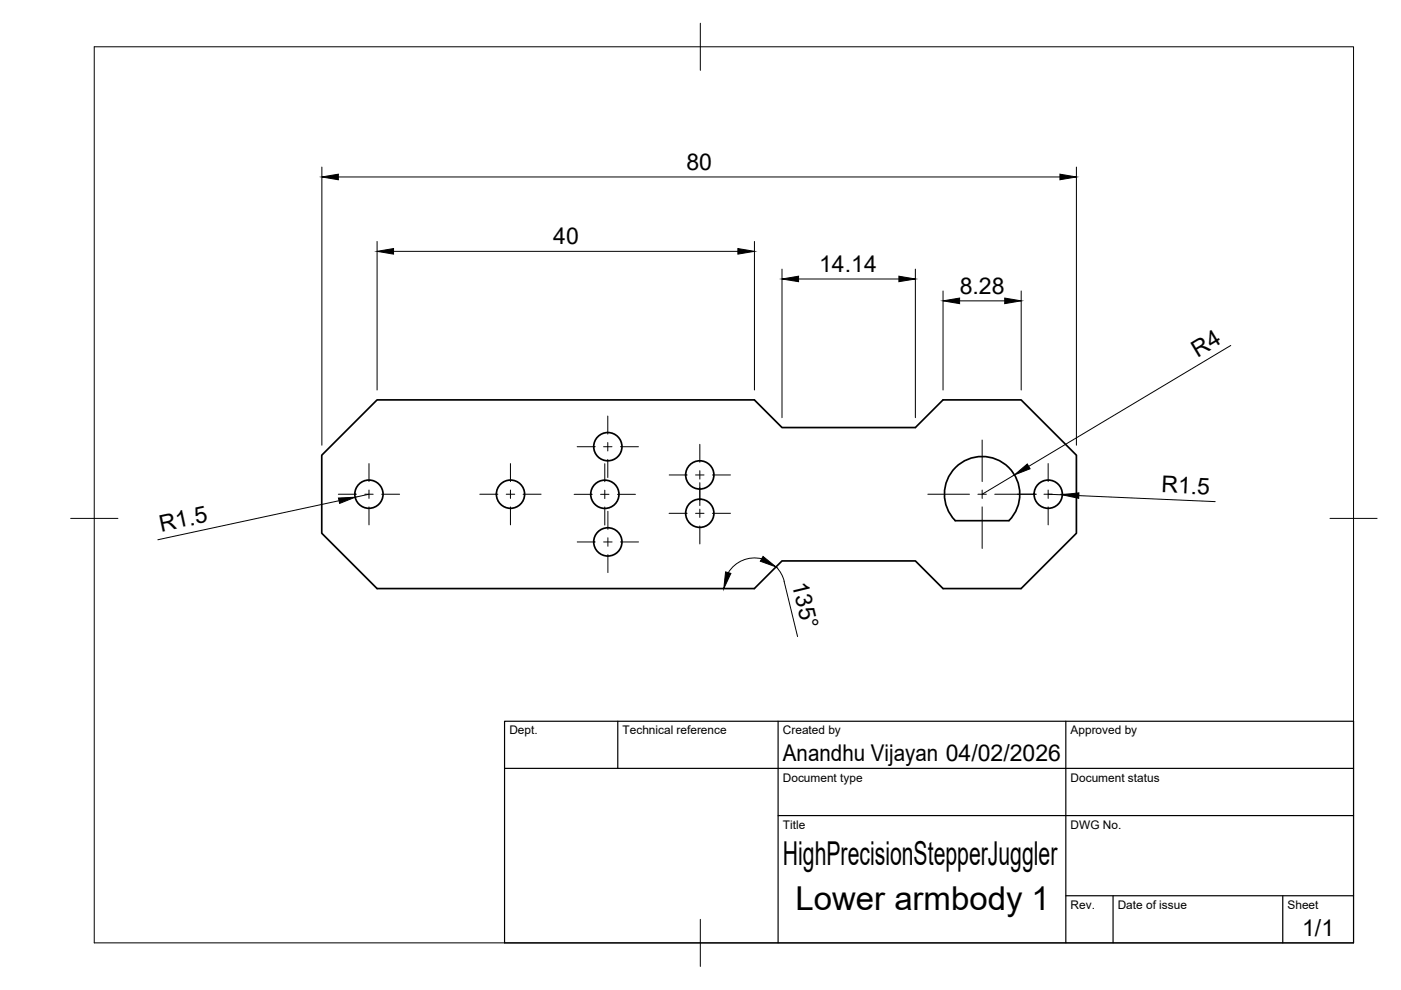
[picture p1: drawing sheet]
<svg xmlns="http://www.w3.org/2000/svg" width="297mm" height="210mm" viewBox="0 0 297 210" stroke-linecap="round" stroke-linejoin="round" font-family="sans-serif">
<!-- layer: Visible -->
<g fill="none" stroke="#000" stroke-width=".36">
<path d="M68.2 96.5l11.7-11.7h80l5.9 5.8h28.3l5.8-5.8h16.6l11.7 11.7v16.6l-11.7 11.7h-16.6l-5.8-5.9h-28.3l-5.9 5.9h-80l-11.7-11.7zM202.5 110.4h11.4M213.9 110.4a8 8 0 0 0 0-11.3 8 8 0 0 0-11.3 0 8 8 0 0 0-.1 11.3"/>
<circle cx="128.9" cy="94.7" r="3"/>
<circle cx="78.2" cy="104.8" r="3"/>
<circle cx="108.2" cy="104.8" r="3"/>
<circle cx="128.2" cy="104.8" r="3"/>
<circle cx="128.9" cy="114.9" r="3"/>
<circle cx="148.4" cy="100.7" r="3"/>
<circle cx="148.4" cy="108.8" r="3"/>
<circle cx="222.2" cy="104.8" r="3"/>
</g>
<!-- layer: BORDER -->
<path d="M20 9.9h267v190h-267zM148.5 4.9v10M15 109.9h10M282 109.9h10M148.5 194.9v10" fill="none" stroke="#000" stroke-width=".21"/>
<!-- layer: TITLEBLOCK -->
<path d="M107 152.9h180v47h-180zM131 152.9v10M165 152.9v47M226 152.9v47M107 162.9h180M165 172.9h122M226 189.9h61M236 189.9v10M272 189.9v10" fill="none" stroke="#000" stroke-width=".25"/>
<!-- layer: Smart Centers -->
<g fill="none" stroke="#000" stroke-width=".21">
<path d="M78.2 98.3v3.8M108.2 98.3v3.8M122.4 94.7h3.8M128 94.7h1.8M128.2 98.3v3.8M128.9 88.2v3.8M128.9 93.8v1.8M128.9 97.4v3.8M131.6 94.7h3.8M148.4 94.2v3.8M148.4 99.8v1.8M208.2 93.3v8.8"/>
<path d="M222.2 98.3v3.8M71.7 104.8h3.9M77.3 104.8h1.8M78.2 103.9v1.8M78.2 107.5v3.8M80.9 104.8h3.8M101.7 104.8h3.9M107.3 104.8h1.8M108.2 103.9v1.8M108.2 107.5v3.8M110.9 104.8h3.8M121.7 104.8h3.9"/>
<path d="M122.4 114.9h3.8M127.3 104.8h1.8M128 114.9h1.8M128.2 103.9v1.8M128.2 107.5v3.8M128.9 108.4v3.8M128.9 114v1.8M128.9 117.6v3.8M130.9 104.8h3.8M131.6 114.9h3.8M141.9 108.8h3.8M141.9 100.7h3.8"/>
<path d="M147.5 108.8h1.8M147.5 100.7h1.8M148.4 102.3v4.9M148.4 107.9v1.8M148.4 111.5v3.8M151 108.8h3.9M151 100.7h3.9M196.7 104.8h8.8M207.3 104.8h1.8M208.2 103.9v1.8M208.2 107.5v8.8M210.9 104.8h8.8"/>
<path d="M221.3 104.8h1.8M222.2 103.9v1.8M222.2 107.5v3.8M224.9 104.8h3.8"/>
</g>
<!-- layer: FD_Dimensions -->
<g fill="none" stroke="#000" stroke-width=".21">
<path d="M68.2 35.4v59M71.7 37.5h153M228.2 35.4v59M79.9 51.2v31.5M83.4 53.3h73M160 51.2v31.5M165.8 57.1v31.5M169.3 59.2h21.3M194.1 57.1v31.5M199.9 61.7v21M203.5 63.8h9.5M216.5 61.7v21"/>
<path d="M260.9 73.3l-42.8 25.6M71.9 106.2l-38.4 8.2M78.2 104.8l-2.9 .6M161.5 118.5a6.5 6.5 0 0 0-7.1 2.9M215.1 100.7l-6.9 4.1M222.2 104.8l3 .1M228.7 105.1l28.9 1.3M164.6 120.2l1 1.4 .7 1.6M166.2 123.2l2.9 11.8"/>
</g>
<g fill="#000" stroke="#000" stroke-width=".21">
<path d="M68.2 37.5l3.5-.6v1.2zM224.7 36.9l3.5 .6-3.5 .6zM79.9 53.3l3.5-.6v1.2zM156.4 52.7l3.6 .6-3.6 .6zM165.8 59.2l3.5-.6v1.1zM190.6 58.6l3.5 .6-3.5 .5zM199.9 63.8l3.6-.6v1.2zM213 63.2l3.5 .6-3.5 .6zM215.1 100.7l2.7-2.3 .6 1zM71.8 105.6l3.5-.2-3.3 1.3zM161.8 118l2.7 2.2-3.3-1.2zM225.2 104.9l3.5-.4v1.2z"/>
<path d="M153.8 121.3l1.2 .3-1.5 3.2z"/>
</g>
<g font-size="7">
<text x="166" y="183.4">HighPrecisionStepperJuggler</text>
<text x="168.7" y="193">Lower armbody 1</text>
</g>
<g font-size="4.9">
<text x="145.5" y="36.1">80</text>
<text x="117.3" y="51.8">40</text>
<text x="173.7" y="57.8">14.14</text>
<text x="203.5" y="62.3">8.28</text>
<text x="253.9" y="75.9" transform="rotate(-31 253.9 75.9)">R4</text>
<text x="246.2" y="104.4" transform="rotate(2 246.2 104.4)">R1.5</text>
<text x="34.1" y="112.8" transform="rotate(-12 34.1 112.8)">R1.5</text>
<text x="167.9" y="123.8" transform="rotate(76 167.9 123.8)">135°</text>
<text x="166" y="161.4">Anandhu Vijayan 04/02/2026</text>
<text x="276.1" y="198.6">1/1</text>
</g>
<g font-size="2.5">
<text x="108" y="155.7">Dept.</text>
<text x="132" y="155.7">Technical reference</text>
<text x="166" y="155.7">Created by</text>
<text x="227" y="155.7">Approved by</text>
<text x="166" y="165.7">Document type</text>
<text x="227" y="165.7">Document status</text>
<text x="166" y="175.7">Title</text>
<text x="227" y="175.7">DWG No.</text>
<text x="227" y="192.7">Rev.</text>
<text x="237" y="192.7">Date of issue</text>
<text x="273" y="192.7">Sheet</text>
</g>
</svg>
